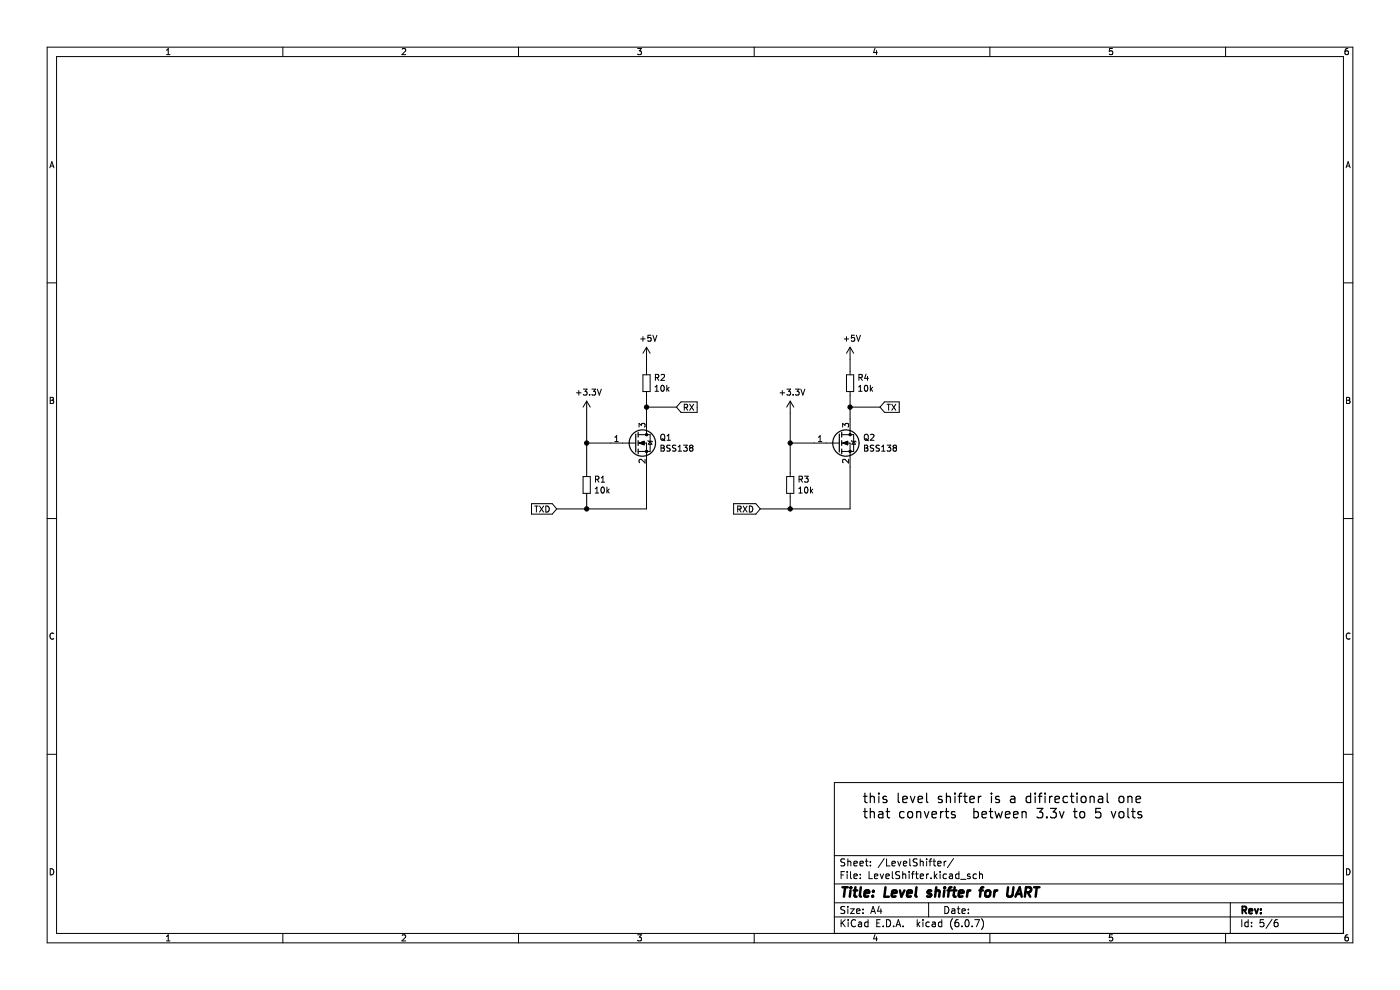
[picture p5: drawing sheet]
(kicad_sch (version 20211123) (generator eeschema)

 (paper "A4")

 (title_block
  (title "Level shifter for UART"))

 (lib_symbols
  (symbol "Device:R_Small" (pin_numbers hide) (pin_names (offset 0.254) hide) (in_bom yes) (on_board yes)
   (property "Reference" "R" (id 0) (at 0.762 0.508 0) (effects (font (size 1.27 1.27)) (justify left)))
   (property "Value" "R_Small" (id 1) (at 0.762 -1.016 0) (effects (font (size 1.27 1.27)) (justify left)))
   (property "Footprint" "" (id 2) (at 0 0 0) (effects (font (size 1.27 1.27)) hide))
   (property "Datasheet" "~" (id 3) (at 0 0 0) (effects (font (size 1.27 1.27)) hide))
   (symbol "R_Small_0_1"
    (rectangle (start -0.762 1.778) (end 0.762 -1.778) (stroke (width 0.2032) (type default) (color 0 0 0 0)) (fill (type none))))
   (symbol "R_Small_1_1"
    (pin passive line (at 0 2.54 270) (length 0.762) (name "~" (effects (font (size 1.27 1.27)))) (number "1" (effects (font (size 1.27 1.27)))))
    (pin passive line (at 0 -2.54 90) (length 0.762) (name "~" (effects (font (size 1.27 1.27)))) (number "2" (effects (font (size 1.27 1.27)))))))
  (symbol "Transistor_FET:BSS138" (pin_names hide) (in_bom yes) (on_board yes)
   (property "Reference" "Q" (id 0) (at 5.08 1.905 0) (effects (font (size 1.27 1.27)) (justify left)))
   (property "Value" "BSS138" (id 1) (at 5.08 0 0) (effects (font (size 1.27 1.27)) (justify left)))
   (property "Footprint" "Package_TO_SOT_SMD:SOT-23" (id 2) (at 5.08 -1.905 0) (effects (font (size 1.27 1.27) italic) (justify left) hide))
   (property "Datasheet" "https://www.onsemi.com/pub/Collateral/BSS138-D.PDF" (id 3) (at 0 0 0) (effects (font (size 1.27 1.27)) (justify left) hide))
   (symbol "BSS138_0_1"
    (polyline (pts (xy 0.254 0) (xy -2.54 0)) (stroke (width 0) (type default) (color 0 0 0 0)) (fill (type none)))
    (polyline (pts (xy 0.254 1.905) (xy 0.254 -1.905)) (stroke (width 0.254) (type default) (color 0 0 0 0)) (fill (type none)))
    (polyline (pts (xy 0.762 -1.27) (xy 0.762 -2.286)) (stroke (width 0.254) (type default) (color 0 0 0 0)) (fill (type none)))
    (polyline (pts (xy 0.762 0.508) (xy 0.762 -0.508)) (stroke (width 0.254) (type default) (color 0 0 0 0)) (fill (type none)))
    (polyline (pts (xy 0.762 2.286) (xy 0.762 1.27)) (stroke (width 0.254) (type default) (color 0 0 0 0)) (fill (type none)))
    (polyline (pts (xy 2.54 2.54) (xy 2.54 1.778)) (stroke (width 0) (type default) (color 0 0 0 0)) (fill (type none)))
    (polyline (pts (xy 2.54 -2.54) (xy 2.54 0) (xy 0.762 0)) (stroke (width 0) (type default) (color 0 0 0 0)) (fill (type none)))
    (polyline (pts (xy 0.762 -1.778) (xy 3.302 -1.778) (xy 3.302 1.778) (xy 0.762 1.778)) (stroke (width 0) (type default) (color 0 0 0 0)) (fill (type none)))
    (polyline (pts (xy 1.016 0) (xy 2.032 0.381) (xy 2.032 -0.381) (xy 1.016 0)) (stroke (width 0) (type default) (color 0 0 0 0)) (fill (type outline)))
    (polyline (pts (xy 2.794 0.508) (xy 2.921 0.381) (xy 3.683 0.381) (xy 3.81 0.254)) (stroke (width 0) (type default) (color 0 0 0 0)) (fill (type none)))
    (polyline (pts (xy 3.302 0.381) (xy 2.921 -0.254) (xy 3.683 -0.254) (xy 3.302 0.381)) (stroke (width 0) (type default) (color 0 0 0 0)) (fill (type none)))
    (circle (center 1.651 0) (radius 2.794) (stroke (width 0.254) (type default) (color 0 0 0 0)) (fill (type none)))
    (circle (center 2.54 -1.778) (radius 0.254) (stroke (width 0) (type default) (color 0 0 0 0)) (fill (type outline)))
    (circle (center 2.54 1.778) (radius 0.254) (stroke (width 0) (type default) (color 0 0 0 0)) (fill (type outline))))
   (symbol "BSS138_1_1"
    (pin input line (at -5.08 0 0) (length 2.54) (name "G" (effects (font (size 1.27 1.27)))) (number "1" (effects (font (size 1.27 1.27)))))
    (pin passive line (at 2.54 -5.08 90) (length 2.54) (name "S" (effects (font (size 1.27 1.27)))) (number "2" (effects (font (size 1.27 1.27)))))
    (pin passive line (at 2.54 5.08 270) (length 2.54) (name "D" (effects (font (size 1.27 1.27)))) (number "3" (effects (font (size 1.27 1.27)))))))
  (symbol "iot-master-rescue:+3.3V-power" (power) (pin_names (offset 0)) (in_bom yes) (on_board yes)
   (property "Reference" "#PWR" (id 0) (at 0 -3.81 0) (effects (font (size 1.27 1.27)) hide))
   (property "Value" "+3.3V-power" (id 1) (at 0 3.556 0) (effects (font (size 1.27 1.27))))
   (property "Footprint" "" (id 2) (at 0 0 0) (effects (font (size 1.27 1.27)) hide))
   (property "Datasheet" "" (id 3) (at 0 0 0) (effects (font (size 1.27 1.27)) hide))
   (symbol "+3.3V-power_0_1"
    (polyline (pts (xy -0.762 1.27) (xy 0 2.54)) (stroke (width 0) (type default) (color 0 0 0 0)) (fill (type none)))
    (polyline (pts (xy 0 0) (xy 0 2.54)) (stroke (width 0) (type default) (color 0 0 0 0)) (fill (type none)))
    (polyline (pts (xy 0 2.54) (xy 0.762 1.27)) (stroke (width 0) (type default) (color 0 0 0 0)) (fill (type none))))
   (symbol "+3.3V-power_1_1"
    (pin power_in line (at 0 0 90) (length 0) hide (name "+3V3" (effects (font (size 1.27 1.27)))) (number "1" (effects (font (size 1.27 1.27)))))))
  (symbol "power:+5V" (power) (pin_names (offset 0)) (in_bom yes) (on_board yes)
   (property "Reference" "#PWR" (id 0) (at 0 -3.81 0) (effects (font (size 1.27 1.27)) hide))
   (property "Value" "+5V" (id 1) (at 0 3.556 0) (effects (font (size 1.27 1.27))))
   (property "Footprint" "" (id 2) (at 0 0 0) (effects (font (size 1.27 1.27)) hide))
   (property "Datasheet" "" (id 3) (at 0 0 0) (effects (font (size 1.27 1.27)) hide))
   (symbol "+5V_0_1"
    (polyline (pts (xy -0.762 1.27) (xy 0 2.54)) (stroke (width 0) (type default) (color 0 0 0 0)) (fill (type none)))
    (polyline (pts (xy 0 0) (xy 0 2.54)) (stroke (width 0) (type default) (color 0 0 0 0)) (fill (type none)))
    (polyline (pts (xy 0 2.54) (xy 0.762 1.27)) (stroke (width 0) (type default) (color 0 0 0 0)) (fill (type none))))
   (symbol "+5V_1_1"
    (pin power_in line (at 0 0 90) (length 0) hide (name "+5V" (effects (font (size 1.27 1.27)))) (number "1" (effects (font (size 1.27 1.27))))))))

 (junction (at 167.64 93.98) (diameter 0) (color 0 0 0 0))
 (junction (at 167.64 107.95) (diameter 0) (color 0 0 0 0))
 (junction (at 137.16 86.36) (diameter 0) (color 0 0 0 0))
 (junction (at 180.34 86.36) (diameter 0) (color 0 0 0 0))
 (junction (at 124.46 93.98) (diameter 0) (color 0 0 0 0))
 (junction (at 124.46 107.95) (diameter 0) (color 0 0 0 0))

 (wire (pts (xy 180.34 86.36) (xy 180.34 88.9)) (stroke (width 0) (type default) (color 0 0 0 0)))
 (wire (pts (xy 180.34 83.82) (xy 180.34 86.36)) (stroke (width 0) (type default) (color 0 0 0 0)))
 (wire (pts (xy 124.46 93.98) (xy 124.46 87.63)) (stroke (width 0) (type default) (color 0 0 0 0)))
 (wire (pts (xy 137.16 86.36) (xy 137.16 88.9)) (stroke (width 0) (type default) (color 0 0 0 0)))
 (wire (pts (xy 167.64 93.98) (xy 167.64 87.63)) (stroke (width 0) (type default) (color 0 0 0 0)))
 (wire (pts (xy 167.64 93.98) (xy 172.72 93.98)) (stroke (width 0) (type default) (color 0 0 0 0)))
 (wire (pts (xy 167.64 107.95) (xy 167.64 105.41)) (stroke (width 0) (type default) (color 0 0 0 0)))
 (wire (pts (xy 137.16 99.06) (xy 137.16 107.95)) (stroke (width 0) (type default) (color 0 0 0 0)))
 (wire (pts (xy 137.16 76.2) (xy 137.16 78.74)) (stroke (width 0) (type default) (color 0 0 0 0)))
 (wire (pts (xy 137.16 83.82) (xy 137.16 86.36)) (stroke (width 0) (type default) (color 0 0 0 0)))
 (wire (pts (xy 167.64 100.33) (xy 167.64 93.98)) (stroke (width 0) (type default) (color 0 0 0 0)))
 (wire (pts (xy 137.16 107.95) (xy 124.46 107.95)) (stroke (width 0) (type default) (color 0 0 0 0)))
 (wire (pts (xy 124.46 93.98) (xy 129.54 93.98)) (stroke (width 0) (type default) (color 0 0 0 0)))
 (wire (pts (xy 137.16 86.36) (xy 143.51 86.36)) (stroke (width 0) (type default) (color 0 0 0 0)))
 (wire (pts (xy 180.34 99.06) (xy 180.34 107.95)) (stroke (width 0) (type default) (color 0 0 0 0)))
 (wire (pts (xy 180.34 86.36) (xy 186.69 86.36)) (stroke (width 0) (type default) (color 0 0 0 0)))
 (wire (pts (xy 124.46 107.95) (xy 124.46 105.41)) (stroke (width 0) (type default) (color 0 0 0 0)))
 (wire (pts (xy 167.64 107.95) (xy 161.29 107.95)) (stroke (width 0) (type default) (color 0 0 0 0)))
 (wire (pts (xy 124.46 100.33) (xy 124.46 93.98)) (stroke (width 0) (type default) (color 0 0 0 0)))
 (wire (pts (xy 124.46 107.95) (xy 118.11 107.95)) (stroke (width 0) (type default) (color 0 0 0 0)))
 (wire (pts (xy 180.34 76.2) (xy 180.34 78.74)) (stroke (width 0) (type default) (color 0 0 0 0)))
 (wire (pts (xy 180.34 107.95) (xy 167.64 107.95)) (stroke (width 0) (type default) (color 0 0 0 0)))

 (text "this level shifter is a difirectional one \nthat converts  between 3.3v to 5 volts " (at 182.88 173.99 0) (effects (font (size 2.0066 2.0066)) (justify left bottom)))

 (global_label "TXD" (shape input) (at 118.11 107.95 180) (fields_autoplaced) (effects (font (size 1.27 1.27)) (justify right))
  (property "Intersheet References" "${INTERSHEET_REFS}" (id 0) (at 0 0 0) (effects (font (size 1.27 1.27)) hide)))
 (global_label "RXD" (shape input) (at 161.29 107.95 180) (fields_autoplaced) (effects (font (size 1.27 1.27)) (justify right))
  (property "Intersheet References" "${INTERSHEET_REFS}" (id 0) (at 0 0 0) (effects (font (size 1.27 1.27)) hide)))
 (global_label "RX" (shape input) (at 143.51 86.36 0) (fields_autoplaced) (effects (font (size 1.27 1.27)) (justify left))
  (property "Intersheet References" "${INTERSHEET_REFS}" (id 0) (at 0 0 0) (effects (font (size 1.27 1.27)) hide)))
 (global_label "TX" (shape input) (at 186.69 86.36 0) (fields_autoplaced) (effects (font (size 1.27 1.27)) (justify left))
  (property "Intersheet References" "${INTERSHEET_REFS}" (id 0) (at 0 0 0) (effects (font (size 1.27 1.27)) hide)))

 (symbol (lib_id "Transistor_FET:BSS138") (at 177.8 93.98 0) (unit 1) (in_bom yes) (on_board yes)
  (property "Reference" "Q2" (id 0) (at 183.0324 92.8116 0) (effects (font (size 1.27 1.27)) (justify left)))
  (property "Value" "BSS138" (id 1) (at 183.0324 95.123 0) (effects (font (size 1.27 1.27)) (justify left)))
  (property "Footprint" "Package_TO_SOT_SMD:SOT-23" (id 2) (at 182.88 95.885 0) (effects (font (size 1.27 1.27) italic) (justify left) hide))
  (property "Datasheet" "https://www.fairchildsemi.com/datasheets/BS/BSS138.pdf" (id 3) (at 177.8 93.98 0) (effects (font (size 1.27 1.27)) (justify left) hide)) (pin "1") (pin "2") (pin "3"))

 (symbol (lib_id "Device:R_Small") (at 180.34 81.28 0) (unit 1) (in_bom yes) (on_board yes)
  (property "Reference" "R4" (id 0) (at 181.8386 80.1116 0) (effects (font (size 1.27 1.27)) (justify left)))
  (property "Value" "10k" (id 1) (at 181.8386 82.423 0) (effects (font (size 1.27 1.27)) (justify left)))
  (property "Footprint" "Resistor_SMD:R_0805_2012Metric_Pad1.15x1.40mm_HandSolder" (id 2) (at 180.34 81.28 0) (effects (font (size 1.27 1.27)) hide))
  (property "Datasheet" "~" (id 3) (at 180.34 81.28 0) (effects (font (size 1.27 1.27)) hide)) (pin "1") (pin "2"))

 (symbol (lib_id "Device:R_Small") (at 167.64 102.87 0) (unit 1) (in_bom yes) (on_board yes)
  (property "Reference" "R3" (id 0) (at 169.1386 101.7016 0) (effects (font (size 1.27 1.27)) (justify left)))
  (property "Value" "10k" (id 1) (at 169.1386 104.013 0) (effects (font (size 1.27 1.27)) (justify left)))
  (property "Footprint" "Resistor_SMD:R_0805_2012Metric_Pad1.15x1.40mm_HandSolder" (id 2) (at 167.64 102.87 0) (effects (font (size 1.27 1.27)) hide))
  (property "Datasheet" "~" (id 3) (at 167.64 102.87 0) (effects (font (size 1.27 1.27)) hide)) (pin "1") (pin "2"))

 (symbol (lib_id "power:+5V") (at 180.34 76.2 0) (unit 1) (in_bom yes) (on_board yes)
  (property "Reference" "#PWR0101" (id 0) (at 180.34 80.01 0) (effects (font (size 1.27 1.27)) hide))
  (property "Value" "+5V" (id 1) (at 180.721 71.8058 0))
  (property "Footprint" "" (id 2) (at 180.34 76.2 0) (effects (font (size 1.27 1.27)) hide))
  (property "Datasheet" "" (id 3) (at 180.34 76.2 0) (effects (font (size 1.27 1.27)) hide)) (pin "1"))

 (symbol (lib_id "Transistor_FET:BSS138") (at 134.62 93.98 0) (unit 1) (in_bom yes) (on_board yes)
  (property "Reference" "Q1" (id 0) (at 139.8524 92.8116 0) (effects (font (size 1.27 1.27)) (justify left)))
  (property "Value" "BSS138" (id 1) (at 139.8524 95.123 0) (effects (font (size 1.27 1.27)) (justify left)))
  (property "Footprint" "Package_TO_SOT_SMD:SOT-23" (id 2) (at 139.7 95.885 0) (effects (font (size 1.27 1.27) italic) (justify left) hide))
  (property "Datasheet" "https://www.fairchildsemi.com/datasheets/BS/BSS138.pdf" (id 3) (at 134.62 93.98 0) (effects (font (size 1.27 1.27)) (justify left) hide)) (pin "1") (pin "2") (pin "3"))

 (symbol (lib_id "Device:R_Small") (at 137.16 81.28 0) (unit 1) (in_bom yes) (on_board yes)
  (property "Reference" "R2" (id 0) (at 138.6586 80.1116 0) (effects (font (size 1.27 1.27)) (justify left)))
  (property "Value" "10k" (id 1) (at 138.6586 82.423 0) (effects (font (size 1.27 1.27)) (justify left)))
  (property "Footprint" "Resistor_SMD:R_0805_2012Metric_Pad1.15x1.40mm_HandSolder" (id 2) (at 137.16 81.28 0) (effects (font (size 1.27 1.27)) hide))
  (property "Datasheet" "~" (id 3) (at 137.16 81.28 0) (effects (font (size 1.27 1.27)) hide)) (pin "1") (pin "2"))

 (symbol (lib_id "Device:R_Small") (at 124.46 102.87 0) (unit 1) (in_bom yes) (on_board yes)
  (property "Reference" "R1" (id 0) (at 125.9586 101.7016 0) (effects (font (size 1.27 1.27)) (justify left)))
  (property "Value" "10k" (id 1) (at 125.9586 104.013 0) (effects (font (size 1.27 1.27)) (justify left)))
  (property "Footprint" "Resistor_SMD:R_0805_2012Metric_Pad1.15x1.40mm_HandSolder" (id 2) (at 124.46 102.87 0) (effects (font (size 1.27 1.27)) hide))
  (property "Datasheet" "~" (id 3) (at 124.46 102.87 0) (effects (font (size 1.27 1.27)) hide)) (pin "1") (pin "2"))

 (symbol (lib_id "power:+5V") (at 137.16 76.2 0) (unit 1) (in_bom yes) (on_board yes)
  (property "Reference" "#PWR0102" (id 0) (at 137.16 80.01 0) (effects (font (size 1.27 1.27)) hide))
  (property "Value" "+5V" (id 1) (at 137.541 71.8058 0))
  (property "Footprint" "" (id 2) (at 137.16 76.2 0) (effects (font (size 1.27 1.27)) hide))
  (property "Datasheet" "" (id 3) (at 137.16 76.2 0) (effects (font (size 1.27 1.27)) hide)) (pin "1"))

 (symbol (lib_id "iot-master-rescue:+3.3V-power") (at 124.46 87.63 0) (unit 1) (in_bom yes) (on_board yes)
  (property "Reference" "#PWR0103" (id 0) (at 124.46 91.44 0) (effects (font (size 1.27 1.27)) hide))
  (property "Value" "+3.3V" (id 1) (at 124.841 83.2358 0))
  (property "Footprint" "" (id 2) (at 124.46 87.63 0) (effects (font (size 1.27 1.27)) hide))
  (property "Datasheet" "" (id 3) (at 124.46 87.63 0) (effects (font (size 1.27 1.27)) hide)) (pin "1"))

 (symbol (lib_id "iot-master-rescue:+3.3V-power") (at 167.64 87.63 0) (unit 1) (in_bom yes) (on_board yes)
  (property "Reference" "#PWR0104" (id 0) (at 167.64 91.44 0) (effects (font (size 1.27 1.27)) hide))
  (property "Value" "+3.3V" (id 1) (at 168.021 83.2358 0))
  (property "Footprint" "" (id 2) (at 167.64 87.63 0) (effects (font (size 1.27 1.27)) hide))
  (property "Datasheet" "" (id 3) (at 167.64 87.63 0) (effects (font (size 1.27 1.27)) hide)) (pin "1")))
